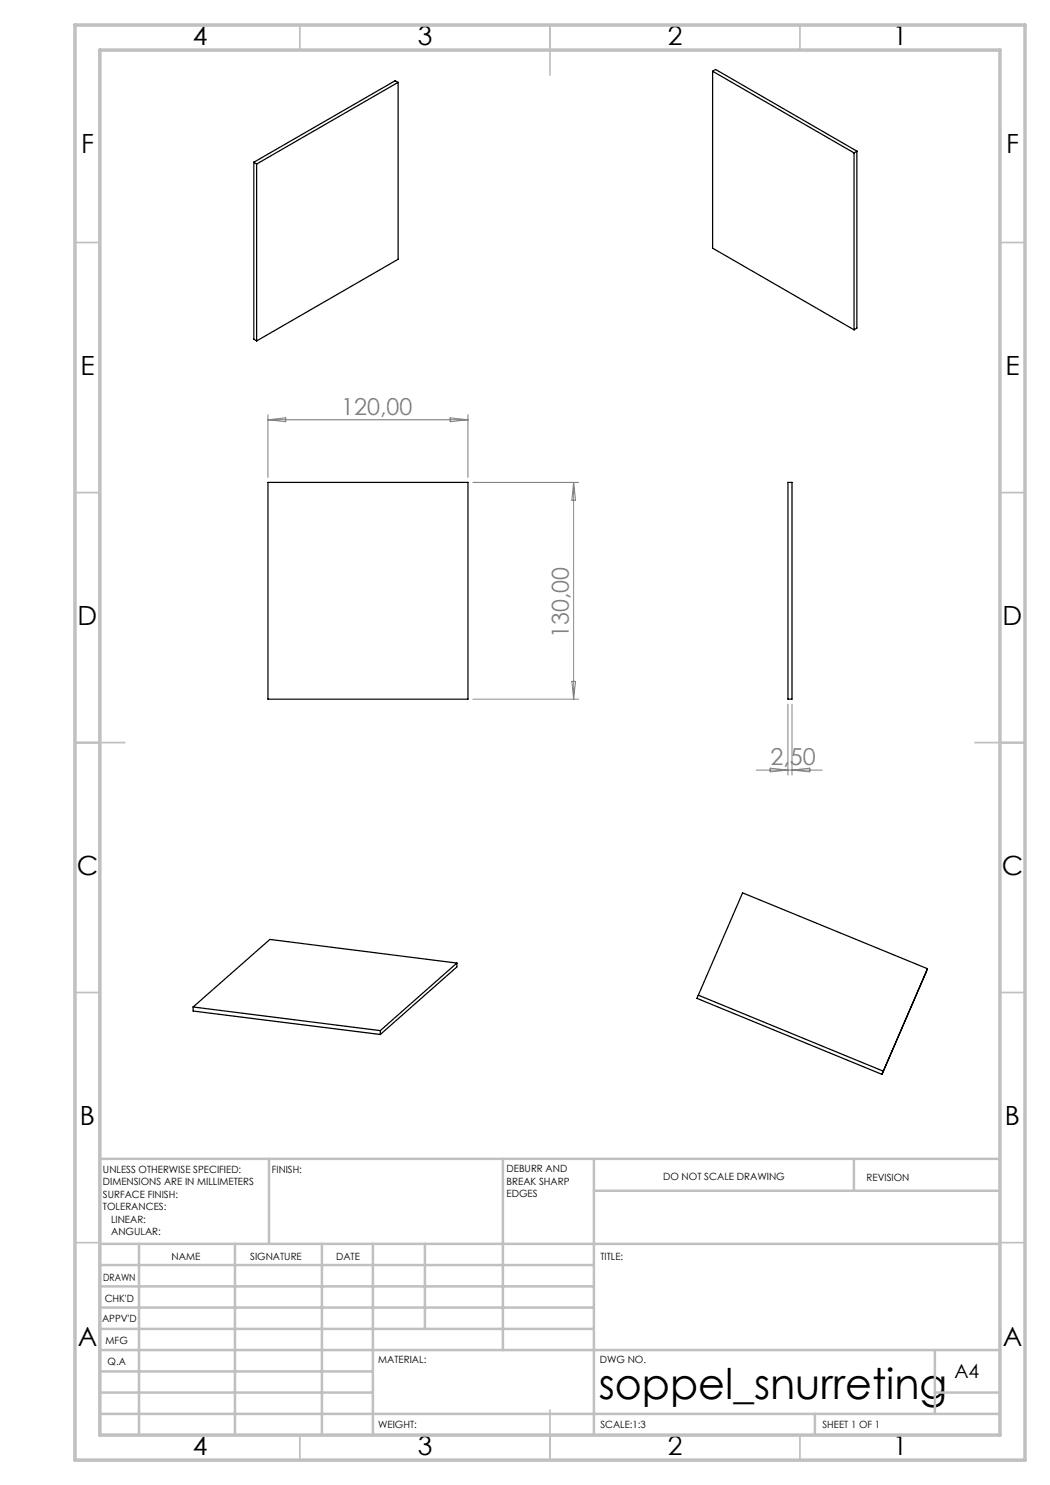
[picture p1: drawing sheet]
<svg xmlns="http://www.w3.org/2000/svg" width="210mm" height="297mm" viewBox="0 0 210 297" stroke-linecap="round" stroke-linejoin="round" font-family="sans-serif">
<g fill="none" stroke="#000" stroke-width=".25">
<path d="M79.6 16.5l-28.3 16.3M79.6 16.5v35.4l-28.3 16.3M79.6 16.5l-.6-.3-28.2 16.3M142.5 14.2l28.3 16.4M142.5 14.2v35.4l28.3 16.4M142.5 14.2l.6-.3 28.3 16.3M50.8 32.5l.5 .3M50.8 32.5v35.3l.5 .4M51.3 32.8v35.4M170.8 30.6v35.4M171.4 30.2v35.4l-.6 .4M171.4 30.2l-.6 .4"/>
<path d="M53.6 96.5h40v43.3h-40zM157.6 96.5h.8v43.3h-.8zM91.4 192.6l-15.3 13.5M91.4 192.6v.8l-15.3 13.5M91.4 192.6l-37.4-4.7-15.4 13.5M139.7 199l-.3 .7 37 15.2M139.7 199l37 15.2M185.5 193.7l-9.1 21.2M185.5 193.7l-8.8 20.5M185.5 193.7l-37-15.1-8.8 20.4M38.6 201.4v.8l37.5 4.7M38.6 201.4l37.5 4.7"/>
<path d="M76.1 206.1v.8M176.7 214.2l-.3 .7"/>
</g>
<g fill="none" stroke="#808080" stroke-width=".2">
<path d="M53.6 82.9v12.6M53.6 84h40M53.6 84l3.5-.4v.7zM90 83.6l3.6 .4-3.6 .3zM93.6 82.9v12.6M94.6 96.5h21.1M114.7 96.5v43.3M114.7 96.5l.4 3.5h-.7zM94.6 139.8h21.1M114.4 136.3h.7l-.4 3.5zM151.2 154h13.2M154 153.6l3.6 .4-3.6 .4z"/>
<path d="M157.6 140.8v14.2M158.4 140.8v14.2M158.4 154l3.6-.4v.8z"/>
</g>
<g fill="none" stroke="#c0c0c0" stroke-width=".35">
<path d="M60 5v5M110 5v10M160 5v5M15 48.5h5M200 48.5h5M15 98.5h5M200 98.5h5M15 148.5h10M195 148.5h10M15 198.5h5M200 198.5h5M15 248.5h5"/>
<path d="M200 248.5h5M60 287v5M110 282v10M160 287v5"/>
</g>
<g fill="none" stroke="#c0c0c0" stroke-width=".5">
<path d="M53.8 231.8v17M100.6 231.8v38.2M118.8 231.8v55.2M118.8 238.2h81.2M170.8 231.8v6.4M200 231.8h-180v55.2M20 248.8h180M20 257.3h98.8M20 253h98.8M27.8 248.8v38.2M47 248.8v38.2M64.4 248.8v38.2"/>
<path d="M74.6 248.8v38.2M85 248.8v17M20 265.8h98.8M20 261.5h98.8M20 278.5h54.6M20 274.3h54.6M20 270h180M187 278.5h13M187 270v12.8M20 282.8h180M163 282.8v4.2"/>
</g>
<path d="M15 5h190v287h-190zM20 10h180v277h-180z" fill="none" stroke="#c0c0c0" stroke-width=".7"/>
<text font-size="8.5" x="119.7" y="279.7">soppel_snurreting</text>
<g font-size="5.3">
<text x="38.5" y="8.9">4</text>
<text x="83.5" y="8.9">3</text>
<text x="133.5" y="8.9">2</text>
<text x="178.5" y="8.9">1</text>
<text x="16.2" y="30.7">F</text>
<text x="201.2" y="30.7">F</text>
<text x="16.1" y="74.9">E</text>
<text x="201.1" y="74.9">E</text>
<text x="15.5" y="124.9">D</text>
<text x="200.5" y="124.9">D</text>
<text x="15.4" y="174.9">C</text>
<text x="200.4" y="174.9">C</text>
<text x="16" y="224.9">B</text>
<text x="201" y="224.9">B</text>
<text x="15.5" y="269.2">A</text>
<text x="200.5" y="269.2">A</text>
<text x="38.5" y="290.9">4</text>
<text x="83.5" y="290.9">3</text>
<text x="133.5" y="290.9">2</text>
<text x="178.5" y="290.9">1</text>
</g>
<g font-size="4.7" fill="#808080">
<text x="68.3" y="82.9">120,00</text>
<text x="113.7" y="127.6" transform="rotate(-90 113.7 127.6)">130,00</text>
<text x="154.1" y="153">2,50</text>
</g>
<text font-size="3.9" x="190.9" y="275.5">A4</text>
<g font-size="2">
<text x="20.6" y="234.6">UNLESS OTHERWISE SPECIFIED:</text>
<text x="20.6" y="237.1">DIMENSIONS ARE IN MILLIMETERS</text>
<text x="20.6" y="239.6">SURFACE FINISH:</text>
<text x="54.4" y="234.6">FINISH:</text>
<text x="101.3" y="234.5">DEBURR AND</text>
<text x="101.3" y="237">BREAK SHARP</text>
<text x="101.3" y="239.5">EDGES</text>
<text x="132.6" y="236">DO NOT SCALE DRAWING</text>
<text x="173.3" y="236.2">REVISION</text>
<text x="20.6" y="242.1">TOLERANCES:</text>
<text x="22.2" y="244.6">LINEAR:</text>
<text x="22.2" y="247.1">ANGULAR:</text>
<text x="34.3" y="252">NAME</text>
<text x="50" y="251.9">SIGNATURE</text>
<text x="67.2" y="251.9">DATE</text>
<text x="120.1" y="251.9">TITLE:</text>
<text x="20.6" y="256.1">DRAWN</text>
<text x="20.9" y="260.3">CHK'D</text>
<text x="20.4" y="264.4">APPV'D</text>
<text x="21.1" y="268.8">MFG</text>
<text x="21.5" y="273">Q.A</text>
<text x="75.6" y="272.5">MATERIAL:</text>
<text x="120" y="272.5">DWG NO.</text>
<text x="75.6" y="285.5">WEIGHT:</text>
<text x="120.1" y="285.6">SCALE:1:3</text>
<text x="164.5" y="285.6">SHEET 1 OF 1</text>
</g>
</svg>
